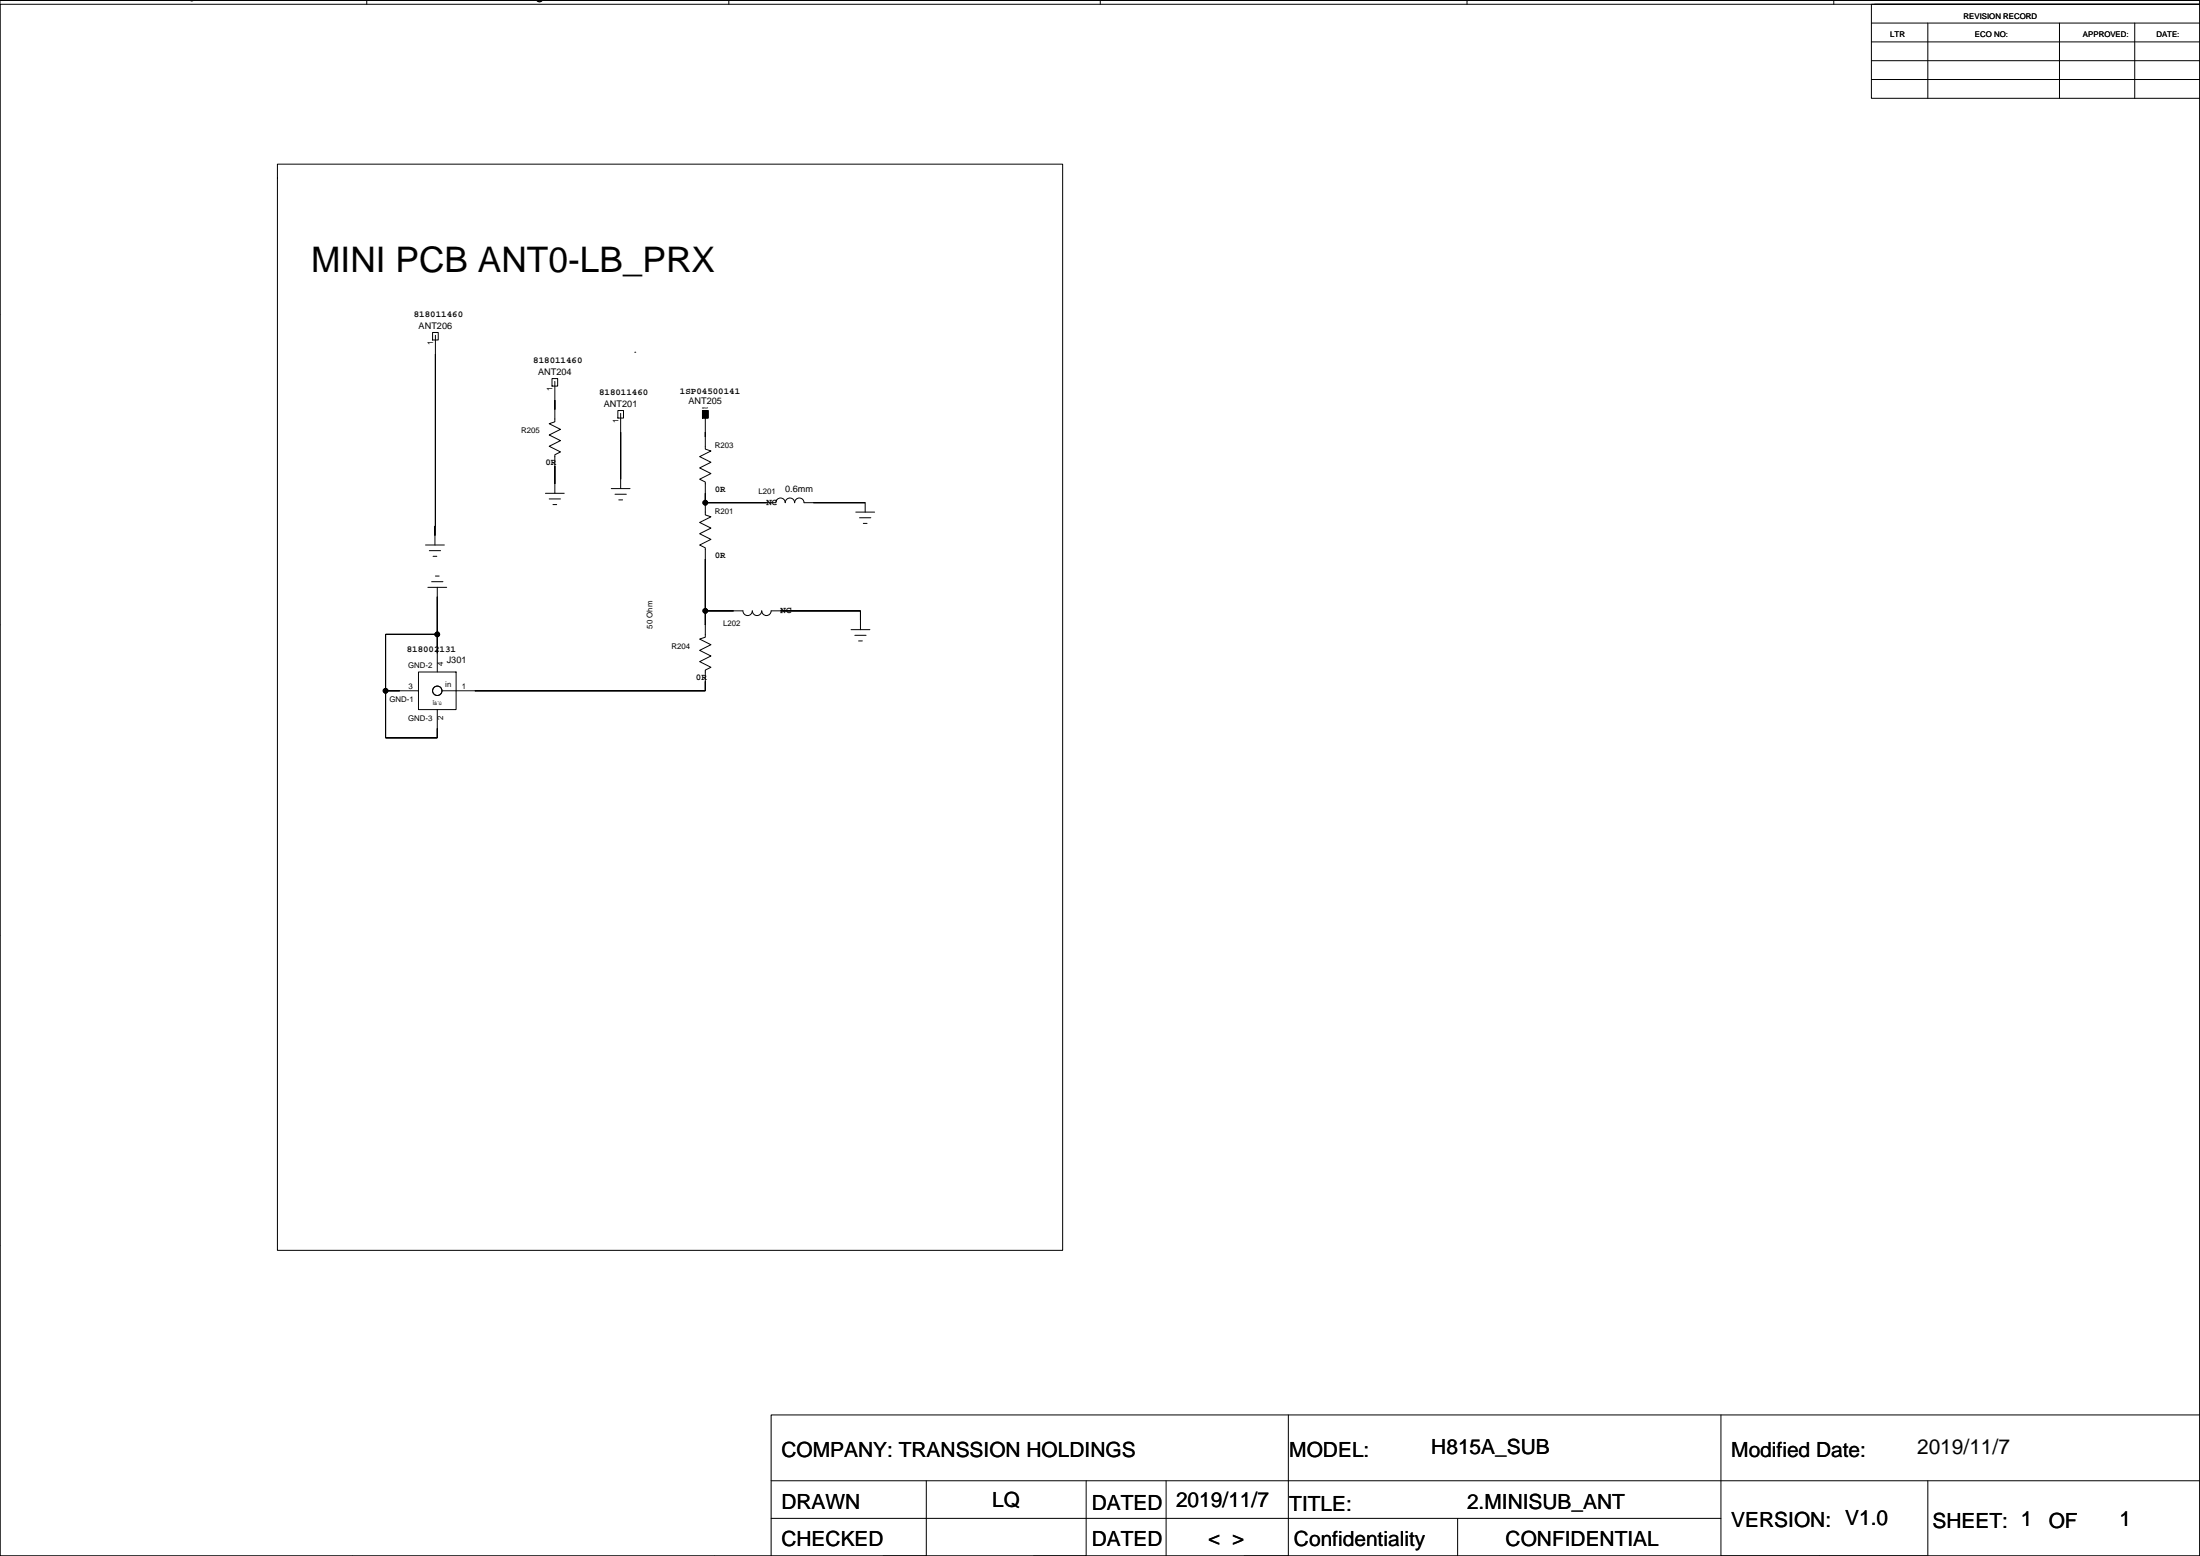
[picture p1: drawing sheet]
<svg xmlns="http://www.w3.org/2000/svg" width="594mm" height="420mm" viewBox="0 0 594 420" stroke-linecap="round" stroke-linejoin="round" font-family="sans-serif">
<g fill="none" stroke="#000" stroke-width=".27">
<path d="M99 0v1.2M196.8 0v1.2M297.1 0v1.2M396.1 0v1.2M495.2 0v1.2M0 .1h594v420.1h-594zM505.3 16.4h88.8M505.3 11.3h88.8M505.3 6.2h88.8M506.1 1.2h88M520.6 6.2v20.3M556.1 6.2v20.3"/>
<path d="M576.4 6.2v20.3M594.1 1.2h-594.1v419h594.1M594.1 1.2h-88.8v25.3h88.8M505.3 21.5h88.8M74.9 44.3h212.1v293.3h-212.1zM-.1 85h.1M116.8 89.8h1.5v2h-1.5zM117.6 90.5l-.2 56.7M171.4 95.1h.1M149.1 102.2h1.5v2.1h-1.5zM149.8 103v10.9l-1.5 .5 3 1.5-3 1.6 3 1.5-3 1.5 3 1.5-1.5 .8v10.4M166.8 110.9h1.6v2h-1.6z"/>
<path d="M167.6 111.6v20.3M189.7 110.9h1.5v2h-1.5zM190.5 111.6v9.7l1.5 .5-3.1 1.5 3.1 1.5-3.1 1.5 3.1 1.6-3.1 1.5 1.6 .8v8.8l1.5 .6-3.1 1.5 3.1 1.5-3.1 1.5 3.1 1.5-3.1 1.6 1.6 .7v24.2l-1.6 .5 3.1 1.5-3.1 1.5 3.1 1.5-3.1 1.6 3.1 1.5-1.5 .7v5.6h-71.1M147.3 133.2h5.1M148.3 134.7h3M149.3 136.3h1M149.8 130.7h.1M165.1 131.9h5M166.1 133.5h3M167.1 135h1M167.6 129.4h.1M190.5 135.7h.1"/>
<path d="M190.5 135.7h19a1.27 1.27 0 0 1 1.3-1.2 1.27 1.27 0 0 1 1.2 1.2 1.27 1.27 0 0 1 1.3-1.2 1.27 1.27 0 0 1 1.3 1.2 1.27 1.27 0 0 1 1.3-1.2 1.27 1.27 0 0 1 1.2 1.2h16.5v2.6M231.1 138.3h5.1M232.1 139.8h3.1M233.6 135.7h.1M114.9 147.2h5.1M115.5 158.6h5.1M115.9 148.7h3.1M116.6 157.1h3M116.9 150.2h1.1M117.4 144.6h.1M117.6 155.6h1M118.1 158.6v22.9"/>
<path d="M233.1 141.3h1M-.1 168.8h.1M118.1 161.1h.1M118.1 171.3h-14v27.9h14v-7.6M190.5 164.9h10.1a1.27 1.27 0 0 0 1.3 1.3 1.27 1.27 0 0 0 1.3-1.3 1.27 1.27 0 0 0 1.2 1.3 1.27 1.27 0 0 0 1.3-1.3 1.27 1.27 0 0 0 1.3 1.3 1.27 1.27 0 0 0 1.2-1.3h24.2v5.1M229.8 170h5.1M230.8 171.5h3.1M231.8 173.1h1.1M232.4 167.5h.1M104.1 186.5h8.9M113 181.5h10.2v10.1h-10.2zM-.1 252.6h.1"/>
<path d="M-.1 336.4h.1M208.2 399.8h385.9M250.1 399.8v20.4h-11.6M293.3 399.8v20.4h-14.2M314.9 399.8v20.4M347.9 382.1v38.1h-11.9M464.7 382.1v38.1h55.6M520.6 399.8v20.4M594.1 382.1h-385.9v38.1M208.2 410h256.5M393.6 410v10.2M95.2 420.2h.1"/>
<path d="M193 420.2h.1M293.3 420.2h.1M491.4 420.2h.1"/>
<circle cx="190.5" cy="135.7" r=".63"/>
<circle cx="118.1" cy="171.3" r=".63"/>
<circle cx="190.5" cy="164.9" r=".63"/>
<circle cx="104.1" cy="186.5" r=".63"/>
<circle cx="118.1" cy="186.5" r="1.27"/>
</g>
<g fill="#000" stroke="#000" stroke-width=".27">
<path d="M117.6 95.6v46.5z" fill-rule="evenodd"/>
<path d="M149.8 108.1v2.5z" fill-rule="evenodd"/>
<path d="M167.6 116.7v12.7z" fill-rule="evenodd"/>
<path d="M189.7 110.9h1.5v2h-1.5z" fill-rule="evenodd"/>
<path d="M190.5 116.7v1.3z" fill-rule="evenodd"/>
<path d="M149.8 125.8v4.9z" fill-rule="evenodd"/>
<path d="M190.5 133.2v2.5z" fill-rule="evenodd"/>
<path d="M190.5 135.7h16.5z" fill-rule="evenodd"/>
<path d="M219.7 135.7h13.9z" fill-rule="evenodd"/>
<path d="M117.4 142.1v2.5z" fill-rule="evenodd"/>
<path d="M190.5 151v13.9z" fill-rule="evenodd"/>
<path d="M104.1 171.3v15.2z" fill-rule="evenodd"/>
<path d="M118.1 171.3v5.1z" fill-rule="evenodd"/>
<path d="M118.1 161.1v10.2z" fill-rule="evenodd"/>
<path d="M104.1 171.3h14z" fill-rule="evenodd"/>
<path d="M190.5 164.9v3.9z" fill-rule="evenodd"/>
<path d="M190.5 164.9h7.6z" fill-rule="evenodd"/>
<path d="M232.4 164.9v2.6z" fill-rule="evenodd"/>
<path d="M210.8 164.9h21.6z" fill-rule="evenodd"/>
<path d="M104.1 186.5v12.7z" fill-rule="evenodd"/>
<path d="M104.1 186.5h3.8z" fill-rule="evenodd"/>
<path d="M118.1 196.7v2.5z" fill-rule="evenodd"/>
<path d="M104.1 199.2h14z" fill-rule="evenodd"/>
<path d="M128.2 186.5h62.3z" fill-rule="evenodd"/>
<path d="M190.5 184v2.5z" fill-rule="evenodd"/>
<circle cx="190.5" cy="135.7" r=".63"/>
<circle cx="118.1" cy="171.3" r=".63"/>
<circle cx="190.5" cy="164.9" r=".63"/>
<circle cx="104.1" cy="186.5" r=".63"/>
</g>
<text font-size="9.5" x="84.1" y="73.5">MINI PCB ANT0-LB_PRX</text>
<g font-size="5.6">
<text x="211" y="393.4">COMPANY: TRANSSION HOLDINGS</text>
<text x="348.2" y="393.4">MODEL:</text>
<text x="386.5" y="392.7">H815A_SUB</text>
<text x="467.5" y="393.4">Modified Date:</text>
<text x="517.7" y="392.7">2019/11/7</text>
<text x="211" y="407.4">DRAWN</text>
<text x="268" y="406.9">LQ</text>
<text x="294.8" y="407.6">DATED</text>
<text x="317.6" y="406.9">2019/11/7</text>
<text x="348.2" y="407.9">TITLE:</text>
<text x="396.1" y="407.4">2.MINISUB_ANT</text>
<text x="467.5" y="412.4">VERSION: V1.0</text>
<text x="521.9" y="412.7">SHEET: 1</text>
<text x="553.2" y="412.7">OF</text>
<text x="572.3" y="412">1</text>
<text x="211" y="417.5">CHECKED</text>
<text x="294.8" y="417.5">DATED</text>
<text x="326.3" y="417.1">&lt; &gt;</text>
<text x="349.4" y="417.5">Confidentiality</text>
<text x="406.6" y="417.5">CONFIDENTIAL</text>
</g>
<g font-size="3.5">
<text x="443.6" y="-.2">2</text>
<text x="50.8" y=".3">6</text>
<text x="144.7" y=".5">5</text>
<text x="249.9" y="0">4</text>
<text x="347.6" y="0">3</text>
<text x="547" y=".3">1</text>
</g>
<g font-size="2.5">
<text x="111.7" y="85.5">818011460</text>
<text x="113" y="88.8">ANT206</text>
<text x="144" y="98">818011460</text>
<text x="145.3" y="101.2">ANT204</text>
<text x="161.8" y="106.6">818011460</text>
<text x="183.6" y="106.4">1SP04500141</text>
<text x="163.1" y="109.9">ANT201</text>
<text x="185.9" y="109.1">ANT205</text>
<text x="147.3" y="125.5">0R</text>
<text x="193" y="132.9">0R</text>
<text x="207" y="136.4">NC</text>
<text x="212" y="132.8">0.6mm</text>
<text x="193" y="150.7">0R</text>
<text x="210.8" y="165.6">NC</text>
<text x="109.8" y="175.9">818002131</text>
<text x="120.6" y="179">J301</text>
<text x="187.9" y="183.7">0R</text>
</g>
<g font-size="2.1">
<text x="530.2" y="5">REVISION RECORD</text>
<text x="510.4" y="10.1">LTR</text>
<text x="533.3" y="10.1">ECO NO:</text>
<text x="562.5" y="10.1">APPROVED:</text>
<text x="582.3" y="10.1">DATE:</text>
<text x="117" y="93.2" transform="rotate(-90 117 93.2)">1</text>
<text x="149.2" y="105.7" transform="rotate(-90 149.2 105.7)">1</text>
<text x="140.7" y="117">R205</text>
<text x="167" y="114.3" transform="rotate(-90 167 114.3)">1</text>
<text x="193" y="121">R203</text>
<text x="204.8" y="133.3">L201</text>
<text x="193" y="138.8">R201</text>
<text x="176.2" y="169.8" transform="rotate(-90 176.2 169.8)">50 Ohm</text>
<text x="195.3" y="169">L202</text>
<text x="119.7" y="179.9" transform="rotate(-90 119.7 179.9)">4</text>
<text x="181.3" y="175.1">R204</text>
<text x="110.2" y="180.3">GND-2</text>
<text x="120.2" y="185.4">in</text>
<text x="105.1" y="189.6">GND-1</text>
<text x="110.3" y="186.1">3</text>
<text x="124.7" y="186.1">1</text>
<text x="110.2" y="194.7">GND-3</text>
<text x="119.7" y="194.3" transform="rotate(-90 119.7 194.3)">2</text>
</g>
<text font-size="1.4" x="116.9" y="190.4">Îå´ú</text>
<text font-size=".7" x="189.7" y="110.4">H1.7</text>
</svg>
